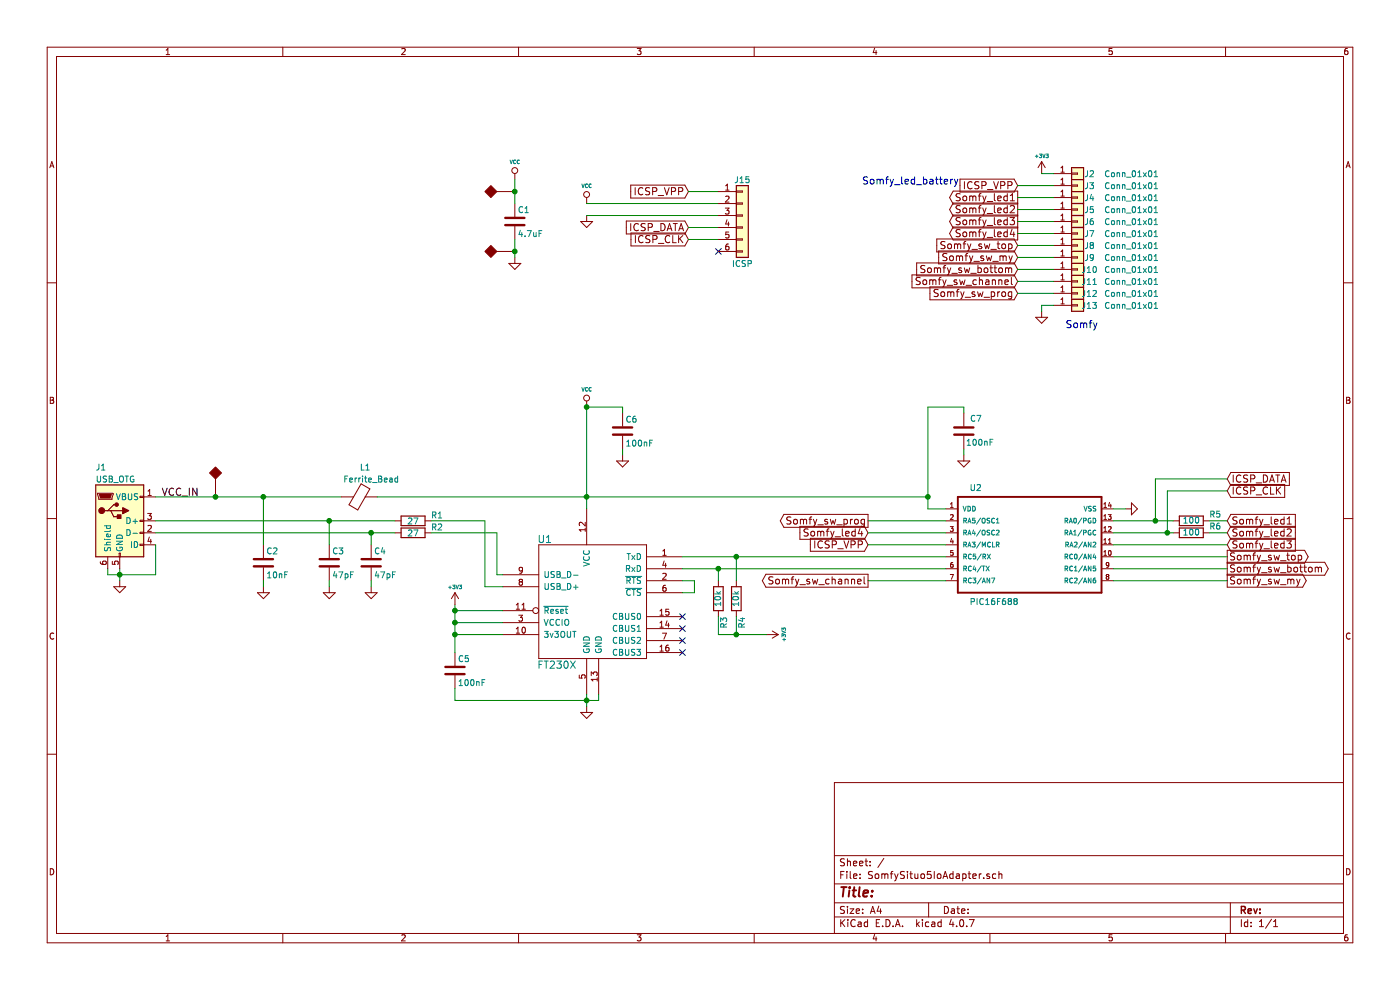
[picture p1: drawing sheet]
EESchema Schematic File Version 2
LIBS:SomfySituo5IoAdapter-rescue
LIBS:power
LIBS:device
LIBS:switches
LIBS:relays
LIBS:motors
LIBS:transistors
LIBS:conn
LIBS:linear
LIBS:regul
LIBS:74xx
LIBS:cmos4000
LIBS:adc-dac
LIBS:memory
LIBS:xilinx
LIBS:microcontrollers
LIBS:dsp
LIBS:microchip
LIBS:analog_switches
LIBS:motorola
LIBS:texas
LIBS:intel
LIBS:audio
LIBS:interface
LIBS:digital-audio
LIBS:philips
LIBS:display
LIBS:cypress
LIBS:siliconi
LIBS:opto
LIBS:atmel
LIBS:contrib
LIBS:valves
LIBS:PIC16F688
LIBS:ESD_Protection
LIBS:serial
LIBS:SomfySituo5IoAdapter-cache
EELAYER 25 0
EELAYER END
$Descr A4 11693 8268
encoding utf-8
Sheet 1 1
Title ""
Date ""
Rev ""
Comp ""
Comment1 ""
Comment2 ""
Comment3 ""
Comment4 ""
$EndDescr
$Comp
L PIC16F688 U2
U 1 1
P 8600 4550
F 0 "U2" H 8099 5001 50  0000 L BNN
F 1 "PIC16F688" H 8099 4049 50  0000 L BNN
F 2 "Housings_SSOP:TSSOP-14_4.4x5mm_Pitch0.65mm" H 8600 4550 50  0001 L BNN
F 3 "1.62 USD" H 8600 4550 50  0001 L BNN
F 4 "Microchip" H 8600 4550 50  0001 L BNN "MF"
F 5 "DIP-14 Microchip" H 8600 4550 50  0001 L BNN "Package"
F 6 "Good" H 8600 4550 50  0001 L BNN "Availability"
F 7 "PIC16F688-E/P" H 8600 4550 50  0001 L BNN "MP"
	1    8600 4550
	1    0    0    -1  
$EndComp
$Comp
L USB_OTG J1
U 1 1
P 1000 4350
F 0 "J1" H 800 4800 50  0000 L CNN
F 1 "USB_OTG" H 800 4700 50  0000 L CNN
F 2 "USB_Micro-B_AC0002646:USB_Micro-B_AC0002646" H 1150 4300 50  0001 C CNN
F 3 "" H 1150 4300 50  0001 C CNN
	1    1000 4350
	1    0    0    -1  
$EndComp
$Comp
L GND #PWR01
U 1 1
P 1000 4850
F 0 "#PWR01" H 1000 4900 30  0001 C CNN
F 1 "GND" H 1000 4725 30  0001 C CNN
F 2 "" H 1000 4850 60  0000 C CNN
F 3 "" H 1000 4850 60  0000 C CNN
	1    1000 4850
	1    0    0    -1  
$EndComp
$Comp
L C C4
U 1 1
P 3100 4700
F 0 "C4" H 3125 4800 50  0000 L CNN
F 1 "47pF" H 3125 4600 50  0000 L CNN
F 2 "Capacitors_SMD:C_0805_HandSoldering" H 3138 4550 50  0001 C CNN
F 3 "" H 3100 4700 50  0001 C CNN
	1    3100 4700
	1    0    0    -1  
$EndComp
$Comp
L GND #PWR02
U 1 1
P 3100 4900
F 0 "#PWR02" H 3100 4950 30  0001 C CNN
F 1 "GND" H 3100 4775 30  0001 C CNN
F 2 "" H 3100 4900 60  0000 C CNN
F 3 "" H 3100 4900 60  0000 C CNN
	1    3100 4900
	1    0    0    -1  
$EndComp
$Comp
L GND #PWR03
U 1 1
P 2750 4900
F 0 "#PWR03" H 2750 4950 30  0001 C CNN
F 1 "GND" H 2750 4775 30  0001 C CNN
F 2 "" H 2750 4900 60  0000 C CNN
F 3 "" H 2750 4900 60  0000 C CNN
	1    2750 4900
	1    0    0    -1  
$EndComp
Text GLabel 10250 4350 2    60   Input ~ 0
Somfy_led1
Text GLabel 10250 4450 2    60   Input ~ 0
Somfy_led2
Text GLabel 10250 4550 2    60   Input ~ 0
Somfy_led3
Text GLabel 7250 4450 0    60   Input ~ 0
Somfy_led4
$Comp
L GND #PWR04
U 1 1
P 4900 5900
F 0 "#PWR04" H 4900 5950 30  0001 C CNN
F 1 "GND" H 4900 5775 30  0001 C CNN
F 2 "" H 4900 5900 60  0000 C CNN
F 3 "" H 4900 5900 60  0000 C CNN
	1    4900 5900
	1    0    0    -1  
$EndComp
Text GLabel 10250 4650 2    60   Output ~ 0
Somfy_sw_top
Text GLabel 10250 4750 2    60   Output ~ 0
Somfy_sw_bottom
Text GLabel 10250 4850 2    60   Output ~ 0
Somfy_sw_my
Text GLabel 7250 4850 0    60   Output ~ 0
Somfy_sw_channel
Text GLabel 7250 4350 0    60   Output ~ 0
Somfy_sw_prog
$Comp
L GND #PWR05
U 1 1
P 9400 4250
F 0 "#PWR05" H 9400 4300 30  0001 C CNN
F 1 "GND" H 9400 4125 30  0001 C CNN
F 2 "" H 9400 4250 60  0000 C CNN
F 3 "" H 9400 4250 60  0000 C CNN
	1    9400 4250
	0    -1   -1   0   
$EndComp
Text GLabel 10250 4100 2    60   Input ~ 0
ICSP_CLK
Text GLabel 10250 4000 2    60   Input ~ 0
ICSP_DATA
Text GLabel 7250 4550 0    60   Input ~ 0
ICSP_VPP
Text GLabel 5750 1600 0    60   Input ~ 0
ICSP_VPP
$Comp
L C C7
U 1 1
P 8050 3600
F 0 "C7" H 7900 3500 50  0000 L CNN
F 1 "100nF" H 7800 3700 50  0000 L CNN
F 2 "Capacitors_SMD:C_0805_HandSoldering" H 8088 3450 50  0001 C CNN
F 3 "" H 8050 3600 50  0001 C CNN
	1    8050 3600
	-1   0    0    1   
$EndComp
$Comp
L GND #PWR06
U 1 1
P 8050 3800
F 0 "#PWR06" H 8050 3850 30  0001 C CNN
F 1 "GND" H 8050 3675 30  0001 C CNN
F 2 "" H 8050 3800 60  0000 C CNN
F 3 "" H 8050 3800 60  0000 C CNN
	1    8050 3800
	1    0    0    -1  
$EndComp
Text GLabel 5750 1900 0    60   Input ~ 0
ICSP_DATA
$Comp
L GND #PWR07
U 1 1
P 4900 1800
F 0 "#PWR07" H 4900 1850 30  0001 C CNN
F 1 "GND" H 4900 1675 30  0001 C CNN
F 2 "" H 4900 1800 60  0000 C CNN
F 3 "" H 4900 1800 60  0000 C CNN
	1    4900 1800
	1    0    0    -1  
$EndComp
Text GLabel 5750 2000 0    60   Input ~ 0
ICSP_CLK
NoConn ~ 6000 2100
$Comp
L Conn_01x01 J2
U 1 1
P 9000 1450
F 0 "J2" H 9100 1450 50  0000 C CNN
F 1 "Conn_01x01" H 9450 1450 50  0000 C CNN
F 2 "Measurement_Points:Measurement_Point_Square-SMD-Pad_Small" H 9000 1450 50  0001 C CNN
F 3 "" H 9000 1450 50  0001 C CNN
	1    9000 1450
	1    0    0    -1  
$EndComp
Text Notes 8900 2750 0    60   ~ 0
Somfy
$Comp
L Conn_01x01 J3
U 1 1
P 9000 1550
F 0 "J3" H 9100 1550 50  0000 C CNN
F 1 "Conn_01x01" H 9450 1550 50  0000 C CNN
F 2 "Measurement_Points:Measurement_Point_Square-SMD-Pad_Small" H 9000 1550 50  0001 C CNN
F 3 "" H 9000 1550 50  0001 C CNN
	1    9000 1550
	1    0    0    -1  
$EndComp
$Comp
L Conn_01x01 J4
U 1 1
P 9000 1650
F 0 "J4" H 9100 1650 50  0000 C CNN
F 1 "Conn_01x01" H 9450 1650 50  0000 C CNN
F 2 "Measurement_Points:Measurement_Point_Square-SMD-Pad_Small" H 9000 1650 50  0001 C CNN
F 3 "" H 9000 1650 50  0001 C CNN
	1    9000 1650
	1    0    0    -1  
$EndComp
$Comp
L Conn_01x01 J5
U 1 1
P 9000 1750
F 0 "J5" H 9100 1750 50  0000 C CNN
F 1 "Conn_01x01" H 9450 1750 50  0000 C CNN
F 2 "Measurement_Points:Measurement_Point_Square-SMD-Pad_Small" H 9000 1750 50  0001 C CNN
F 3 "" H 9000 1750 50  0001 C CNN
	1    9000 1750
	1    0    0    -1  
$EndComp
$Comp
L Conn_01x01 J6
U 1 1
P 9000 1850
F 0 "J6" H 9100 1850 50  0000 C CNN
F 1 "Conn_01x01" H 9450 1850 50  0000 C CNN
F 2 "Measurement_Points:Measurement_Point_Square-SMD-Pad_Small" H 9000 1850 50  0001 C CNN
F 3 "" H 9000 1850 50  0001 C CNN
	1    9000 1850
	1    0    0    -1  
$EndComp
$Comp
L Conn_01x01 J7
U 1 1
P 9000 1950
F 0 "J7" H 9100 1950 50  0000 C CNN
F 1 "Conn_01x01" H 9450 1950 50  0000 C CNN
F 2 "Measurement_Points:Measurement_Point_Square-SMD-Pad_Small" H 9000 1950 50  0001 C CNN
F 3 "" H 9000 1950 50  0001 C CNN
	1    9000 1950
	1    0    0    -1  
$EndComp
$Comp
L Conn_01x01 J8
U 1 1
P 9000 2050
F 0 "J8" H 9100 2050 50  0000 C CNN
F 1 "Conn_01x01" H 9450 2050 50  0000 C CNN
F 2 "Measurement_Points:Measurement_Point_Square-SMD-Pad_Small" H 9000 2050 50  0001 C CNN
F 3 "" H 9000 2050 50  0001 C CNN
	1    9000 2050
	1    0    0    -1  
$EndComp
$Comp
L Conn_01x01 J9
U 1 1
P 9000 2150
F 0 "J9" H 9100 2150 50  0000 C CNN
F 1 "Conn_01x01" H 9450 2150 50  0000 C CNN
F 2 "Measurement_Points:Measurement_Point_Square-SMD-Pad_Small" H 9000 2150 50  0001 C CNN
F 3 "" H 9000 2150 50  0001 C CNN
	1    9000 2150
	1    0    0    -1  
$EndComp
$Comp
L Conn_01x01 J10
U 1 1
P 9000 2250
F 0 "J10" H 9100 2250 50  0000 C CNN
F 1 "Conn_01x01" H 9450 2250 50  0000 C CNN
F 2 "Measurement_Points:Measurement_Point_Square-SMD-Pad_Small" H 9000 2250 50  0001 C CNN
F 3 "" H 9000 2250 50  0001 C CNN
	1    9000 2250
	1    0    0    -1  
$EndComp
$Comp
L Conn_01x01 J11
U 1 1
P 9000 2350
F 0 "J11" H 9100 2350 50  0000 C CNN
F 1 "Conn_01x01" H 9450 2350 50  0000 C CNN
F 2 "Measurement_Points:Measurement_Point_Square-SMD-Pad_Small" H 9000 2350 50  0001 C CNN
F 3 "" H 9000 2350 50  0001 C CNN
	1    9000 2350
	1    0    0    -1  
$EndComp
$Comp
L Conn_01x01 J12
U 1 1
P 9000 2450
F 0 "J12" H 9100 2450 50  0000 C CNN
F 1 "Conn_01x01" H 9450 2450 50  0000 C CNN
F 2 "Measurement_Points:Measurement_Point_Square-SMD-Pad_Small" H 9000 2450 50  0001 C CNN
F 3 "" H 9000 2450 50  0001 C CNN
	1    9000 2450
	1    0    0    -1  
$EndComp
$Comp
L GND #PWR08
U 1 1
P 8700 2600
F 0 "#PWR08" H 8700 2650 30  0001 C CNN
F 1 "GND" H 8700 2475 30  0001 C CNN
F 2 "" H 8700 2600 60  0000 C CNN
F 3 "" H 8700 2600 60  0000 C CNN
	1    8700 2600
	1    0    0    -1  
$EndComp
Text GLabel 8500 1650 0    60   Output ~ 0
Somfy_led1
Text GLabel 8500 1750 0    60   Output ~ 0
Somfy_led2
Text GLabel 8500 1850 0    60   Output ~ 0
Somfy_led3
Text GLabel 8500 1950 0    60   Output ~ 0
Somfy_led4
Text GLabel 8500 2050 0    60   Input ~ 0
Somfy_sw_top
Text GLabel 8500 2150 0    60   Input ~ 0
Somfy_sw_my
Text GLabel 8500 2250 0    60   Input ~ 0
Somfy_sw_bottom
Text GLabel 8500 2350 0    60   Input ~ 0
Somfy_sw_channel
Text GLabel 8500 2450 0    60   Input ~ 0
Somfy_sw_prog
$Comp
L PWR_FLAG-RESCUE-SomfySituo5IoAdapter #FLG1
U 1 1
P 1800 4150
F 0 "#FLG1" H 1800 4450 60  0001 C CNN
F 1 "PWR_FLAG" H 1800 4100 40  0001 C CNN
F 2 "" H 1700 4350 60  0001 C CNN
F 3 "" H 1800 4450 60  0001 C CNN
	1    1800 4150
	1    0    0    -1  
$EndComp
$Comp
L C C3
U 1 1
P 2750 4700
F 0 "C3" H 2775 4800 50  0000 L CNN
F 1 "47pF" H 2775 4600 50  0000 L CNN
F 2 "Capacitors_SMD:C_0805_HandSoldering" H 2788 4550 50  0001 C CNN
F 3 "" H 2750 4700 50  0001 C CNN
	1    2750 4700
	1    0    0    -1  
$EndComp
$Comp
L FT230X U1
U 1 1
P 4500 4550
F 0 "U1" H 4550 4600 60  0000 C CNN
F 1 "FT230X" H 4650 3550 60  0000 C CNN
F 2 "Housings_SSOP:SSOP-16_3.9x4.9mm_Pitch0.635mm" H 5250 4600 60  0001 C CNN
F 3 "" H 4500 4550 60  0000 C CNN
	1    4500 4550
	1    0    0    -1  
$EndComp
NoConn ~ 5700 5150
NoConn ~ 5700 5250
NoConn ~ 5700 5350
NoConn ~ 5700 5450
$Comp
L R R1
U 1 1
P 3450 4350
F 0 "R1" V 3400 4550 50  0000 C CNN
F 1 "27" V 3450 4350 50  0000 C CNN
F 2 "Resistors_SMD:R_0805_HandSoldering" V 3380 4350 50  0001 C CNN
F 3 "" H 3450 4350 50  0001 C CNN
	1    3450 4350
	0    1    1    0   
$EndComp
$Comp
L R R2
U 1 1
P 3450 4450
F 0 "R2" V 3400 4650 50  0000 C CNN
F 1 "27" V 3450 4450 50  0000 C CNN
F 2 "Resistors_SMD:R_0805_HandSoldering" V 3380 4450 50  0001 C CNN
F 3 "" H 3450 4450 50  0001 C CNN
	1    3450 4450
	0    1    1    0   
$EndComp
$Comp
L Ferrite_Bead L1
U 1 1
P 3000 4150
F 0 "L1" V 2750 4200 50  0000 C CNN
F 1 "Ferrite_Bead" V 2850 4250 50  0000 C CNN
F 2 "Inductors_SMD:L_0805_HandSoldering" V 2930 4150 50  0001 C CNN
F 3 "" H 3000 4150 50  0001 C CNN
	1    3000 4150
	0    1    1    0   
$EndComp
$Comp
L GND #PWR09
U 1 1
P 2200 4900
F 0 "#PWR09" H 2200 4950 30  0001 C CNN
F 1 "GND" H 2200 4775 30  0001 C CNN
F 2 "" H 2200 4900 60  0000 C CNN
F 3 "" H 2200 4900 60  0000 C CNN
	1    2200 4900
	1    0    0    -1  
$EndComp
$Comp
L C C2
U 1 1
P 2200 4700
F 0 "C2" H 2225 4800 50  0000 L CNN
F 1 "10nF" H 2225 4600 50  0000 L CNN
F 2 "Capacitors_SMD:C_0805_HandSoldering" H 2238 4550 50  0001 C CNN
F 3 "" H 2200 4700 50  0001 C CNN
	1    2200 4700
	1    0    0    -1  
$EndComp
$Comp
L VCC #PWR010
U 1 1
P 4900 1700
F 0 "#PWR010" H 4900 1925 30  0001 C CNN
F 1 "VCC" H 4900 1850 30  0000 C CNN
F 2 "" H 4800 1450 60  0001 C CNN
F 3 "" H 4900 1550 60  0001 C CNN
	1    4900 1700
	1    0    0    -1  
$EndComp
$Comp
L VCC #PWR011
U 1 1
P 4900 3400
F 0 "#PWR011" H 4900 3625 30  0001 C CNN
F 1 "VCC" H 4900 3550 30  0000 C CNN
F 2 "" H 4800 3150 60  0001 C CNN
F 3 "" H 4900 3250 60  0001 C CNN
	1    4900 3400
	1    0    0    -1  
$EndComp
$Comp
L C C5
U 1 1
P 3800 5600
F 0 "C5" H 3825 5700 50  0000 L CNN
F 1 "100nF" H 3825 5500 50  0000 L CNN
F 2 "Capacitors_SMD:C_0805_HandSoldering" H 3838 5450 50  0001 C CNN
F 3 "" H 3800 5600 50  0001 C CNN
	1    3800 5600
	1    0    0    -1  
$EndComp
$Comp
L GND #PWR012
U 1 1
P 5200 3800
F 0 "#PWR012" H 5200 3850 30  0001 C CNN
F 1 "GND" H 5200 3675 30  0001 C CNN
F 2 "" H 5200 3800 60  0000 C CNN
F 3 "" H 5200 3800 60  0000 C CNN
	1    5200 3800
	1    0    0    -1  
$EndComp
$Comp
L C C6
U 1 1
P 5200 3600
F 0 "C6" H 5225 3700 50  0000 L CNN
F 1 "100nF" H 5225 3500 50  0000 L CNN
F 2 "Capacitors_SMD:C_0805_HandSoldering" H 5238 3450 50  0001 C CNN
F 3 "" H 5200 3600 50  0001 C CNN
	1    5200 3600
	1    0    0    -1  
$EndComp
$Comp
L VCC #PWR013
U 1 1
P 4300 1500
F 0 "#PWR013" H 4300 1725 30  0001 C CNN
F 1 "VCC" H 4300 1650 30  0000 C CNN
F 2 "" H 4200 1250 60  0001 C CNN
F 3 "" H 4300 1350 60  0001 C CNN
	1    4300 1500
	1    0    0    -1  
$EndComp
$Comp
L C C1
U 1 1
P 4300 1850
F 0 "C1" H 4325 1950 50  0000 L CNN
F 1 "4.7uF" H 4325 1750 50  0000 L CNN
F 2 "Capacitors_SMD:C_0805_HandSoldering" H 4338 1700 50  0001 C CNN
F 3 "" H 4300 1850 50  0001 C CNN
	1    4300 1850
	1    0    0    -1  
$EndComp
$Comp
L GND #PWR014
U 1 1
P 4300 2150
F 0 "#PWR014" H 4300 2200 30  0001 C CNN
F 1 "GND" H 4300 2025 30  0001 C CNN
F 2 "" H 4300 2150 60  0000 C CNN
F 3 "" H 4300 2150 60  0000 C CNN
	1    4300 2150
	1    0    0    -1  
$EndComp
$Comp
L +3V3 #PWR015
U 1 1
P 3800 5050
F 0 "#PWR015" H 3800 5275 30  0001 C CNN
F 1 "+3V3" H 3800 5200 30  0000 C CNN
F 2 "" H 3800 5050 60  0000 C CNN
F 3 "" H 3800 5050 60  0000 C CNN
	1    3800 5050
	1    0    0    -1  
$EndComp
$Comp
L R R3
U 1 1
P 6000 5000
F 0 "R3" V 5950 5200 50  0000 C CNN
F 1 "10k" V 6000 5000 50  0000 C CNN
F 2 "Resistors_SMD:R_0805_HandSoldering" V 5930 5000 50  0001 C CNN
F 3 "" H 6000 5000 50  0001 C CNN
	1    6000 5000
	-1   0    0    1   
$EndComp
$Comp
L R R4
U 1 1
P 6150 5000
F 0 "R4" V 6100 5200 50  0000 C CNN
F 1 "10k" V 6150 5000 50  0000 C CNN
F 2 "Resistors_SMD:R_0805_HandSoldering" V 6080 5000 50  0001 C CNN
F 3 "" H 6150 5000 50  0001 C CNN
	1    6150 5000
	-1   0    0    1   
$EndComp
$Comp
L +3V3 #PWR016
U 1 1
P 6400 5300
F 0 "#PWR016" H 6400 5525 30  0001 C CNN
F 1 "+3V3" H 6400 5450 30  0000 C CNN
F 2 "" H 6400 5300 60  0000 C CNN
F 3 "" H 6400 5300 60  0000 C CNN
	1    6400 5300
	0    1    1    0   
$EndComp
$Comp
L +3V3 #PWR017
U 1 1
P 8700 1450
F 0 "#PWR017" H 8700 1675 30  0001 C CNN
F 1 "+3V3" H 8700 1600 30  0000 C CNN
F 2 "" H 8700 1450 60  0000 C CNN
F 3 "" H 8700 1450 60  0000 C CNN
	1    8700 1450
	1    0    0    -1  
$EndComp
$Comp
L R R6
U 1 1
P 9950 4450
F 0 "R6" V 10000 4650 50  0000 C CNN
F 1 "100" V 9950 4450 50  0000 C CNN
F 2 "Resistors_SMD:R_0805_HandSoldering" V 9880 4450 50  0001 C CNN
F 3 "" H 9950 4450 50  0001 C CNN
	1    9950 4450
	0    1    -1   0   
$EndComp
$Comp
L R R5
U 1 1
P 9950 4350
F 0 "R5" V 10000 4550 50  0000 C CNN
F 1 "100" V 9950 4350 50  0000 C CNN
F 2 "Resistors_SMD:R_0805_HandSoldering" V 9880 4350 50  0001 C CNN
F 3 "" H 9950 4350 50  0001 C CNN
	1    9950 4350
	0    1    -1   0   
$EndComp
$Comp
L PWR_FLAG-RESCUE-SomfySituo5IoAdapter #FLG3
U 1 1
P 4300 2100
F 0 "#FLG3" H 4300 2400 60  0001 C CNN
F 1 "PWR_FLAG" H 4300 2050 40  0001 C CNN
F 2 "" H 4200 2300 60  0001 C CNN
F 3 "" H 4300 2400 60  0001 C CNN
	1    4300 2100
	0    -1   -1   0   
$EndComp
Text GLabel 8500 1550 0    60   Input ~ 0
ICSP_VPP
$Comp
L Conn_01x01 J13
U 1 1
P 9000 2550
F 0 "J13" H 9100 2550 50  0000 C CNN
F 1 "Conn_01x01" H 9450 2550 50  0000 C CNN
F 2 "Measurement_Points:Measurement_Point_Square-SMD-Pad_Small" H 9000 2550 50  0001 C CNN
F 3 "" H 9000 2550 50  0001 C CNN
	1    9000 2550
	1    0    0    -1  
$EndComp
Text Notes 7200 1550 0    60   ~ 0
Somfy_led_battery
Text Label 1350 4150 0    60   ~ 0
VCC_IN
Wire Wire Line
	1000 4750 1000 4850
Wire Wire Line
	900  4750 900  4800
Wire Wire Line
	900  4800 1300 4800
Connection ~ 1000 4800
Wire Wire Line
	1300 4800 1300 4550
Wire Wire Line
	3100 4850 3100 4900
Wire Wire Line
	3100 4550 3100 4450
Connection ~ 3100 4450
Wire Wire Line
	2750 4900 2750 4850
Wire Wire Line
	5700 4650 7900 4650
Wire Wire Line
	5700 4750 7900 4750
Wire Wire Line
	9300 4650 10250 4650
Wire Wire Line
	9300 4750 10250 4750
Wire Wire Line
	9300 4850 10250 4850
Wire Wire Line
	7250 4850 7900 4850
Wire Wire Line
	2750 4350 2750 4550
Wire Wire Line
	4900 5900 4900 5800
Wire Wire Line
	10100 4350 10250 4350
Wire Wire Line
	10100 4450 10250 4450
Wire Wire Line
	9300 4550 10250 4550
Wire Wire Line
	7250 4450 7900 4450
Wire Wire Line
	7250 4350 7900 4350
Wire Wire Line
	9300 4250 9400 4250
Wire Wire Line
	7750 4250 7900 4250
Wire Wire Line
	9300 4450 9800 4450
Wire Wire Line
	9800 4350 9300 4350
Wire Wire Line
	9750 4100 10250 4100
Wire Wire Line
	9750 4100 9750 4450
Connection ~ 9750 4450
Wire Wire Line
	9650 4000 10250 4000
Wire Wire Line
	9650 4000 9650 4350
Connection ~ 9650 4350
Wire Wire Line
	7250 4550 7900 4550
Wire Wire Line
	8050 3800 8050 3750
Wire Wire Line
	8050 3400 8050 3450
Wire Wire Line
	6000 1600 5750 1600
Wire Wire Line
	6000 1900 5750 1900
Wire Wire Line
	5750 2000 6000 2000
Connection ~ 1800 4150
Wire Wire Line
	8700 2600 8700 2550
Wire Wire Line
	8700 2550 8800 2550
Wire Wire Line
	8500 2450 8800 2450
Wire Wire Line
	8800 2350 8500 2350
Wire Wire Line
	8500 2250 8800 2250
Wire Wire Line
	8800 2150 8500 2150
Wire Wire Line
	8500 2050 8800 2050
Wire Wire Line
	8800 1950 8500 1950
Wire Wire Line
	8500 1850 8800 1850
Wire Wire Line
	8800 1750 8500 1750
Wire Wire Line
	8500 1650 8800 1650
Wire Wire Line
	5700 4850 5800 4850
Wire Wire Line
	5800 4850 5800 4950
Wire Wire Line
	5800 4950 5700 4950
Wire Wire Line
	3800 5850 5000 5850
Wire Wire Line
	5000 5850 5000 5800
Connection ~ 4900 5850
Wire Wire Line
	4150 4450 4150 4800
Wire Wire Line
	4150 4800 4200 4800
Wire Wire Line
	4200 4900 4050 4900
Wire Wire Line
	4050 4900 4050 4350
Wire Wire Line
	7750 4250 7750 3400
Wire Wire Line
	7750 3400 8050 3400
Connection ~ 7750 4150
Wire Wire Line
	4900 3400 4900 4250
Connection ~ 4900 4150
Wire Wire Line
	4150 4450 3600 4450
Wire Wire Line
	4050 4350 3600 4350
Wire Wire Line
	3300 4350 1300 4350
Wire Wire Line
	1300 4450 3300 4450
Connection ~ 2750 4350
Wire Wire Line
	1300 4150 2850 4150
Wire Wire Line
	3150 4150 7750 4150
Wire Wire Line
	2200 4900 2200 4850
Wire Wire Line
	2200 4550 2200 4150
Connection ~ 2200 4150
Wire Wire Line
	3800 5050 3800 5450
Wire Wire Line
	3800 5100 4200 5100
Wire Wire Line
	3800 5200 4200 5200
Connection ~ 3800 5200
Wire Wire Line
	3800 5300 4200 5300
Connection ~ 3800 5300
Wire Wire Line
	3800 5750 3800 5850
Wire Wire Line
	4300 1500 4300 1700
Wire Wire Line
	4300 2000 4300 2150
Connection ~ 3800 5100
Wire Wire Line
	6000 4850 6000 4750
Connection ~ 6000 4750
Wire Wire Line
	6150 4850 6150 4650
Connection ~ 6150 4650
Wire Wire Line
	6400 5300 6000 5300
Wire Wire Line
	6000 5300 6000 5150
Wire Wire Line
	6150 5150 6150 5300
Connection ~ 6150 5300
Wire Wire Line
	8700 1450 8800 1450
Wire Wire Line
	4900 1700 6000 1700
Wire Wire Line
	6000 1800 4900 1800
Wire Wire Line
	5200 3800 5200 3750
Wire Wire Line
	4900 3400 5200 3400
Wire Wire Line
	5200 3400 5200 3450
Connection ~ 4900 3400
Connection ~ 4300 2100
Wire Wire Line
	8500 1550 8800 1550
$Comp
L Conn_01x06 J15
U 1 1
P 6200 1800
F 0 "J15" H 6200 2100 50  0000 C CNN
F 1 "ICSP" H 6200 1400 50  0000 C CNN
F 2 "AVX 00-9188 006 receiver:AVX_00-9188_006_receiver" H 6200 1800 50  0001 C CNN
F 3 "" H 6200 1800 50  0001 C CNN
	1    6200 1800
	1    0    0    -1  
$EndComp
$Comp
L PWR_FLAG-RESCUE-SomfySituo5IoAdapter #FLG2
U 1 1
P 4300 1600
F 0 "#FLG2" H 4300 1900 60  0001 C CNN
F 1 "PWR_FLAG" H 4300 1550 40  0001 C CNN
F 2 "" H 4200 1800 60  0001 C CNN
F 3 "" H 4300 1900 60  0001 C CNN
	1    4300 1600
	0    -1   -1   0   
$EndComp
Connection ~ 4300 1600
$EndSCHEMATC
